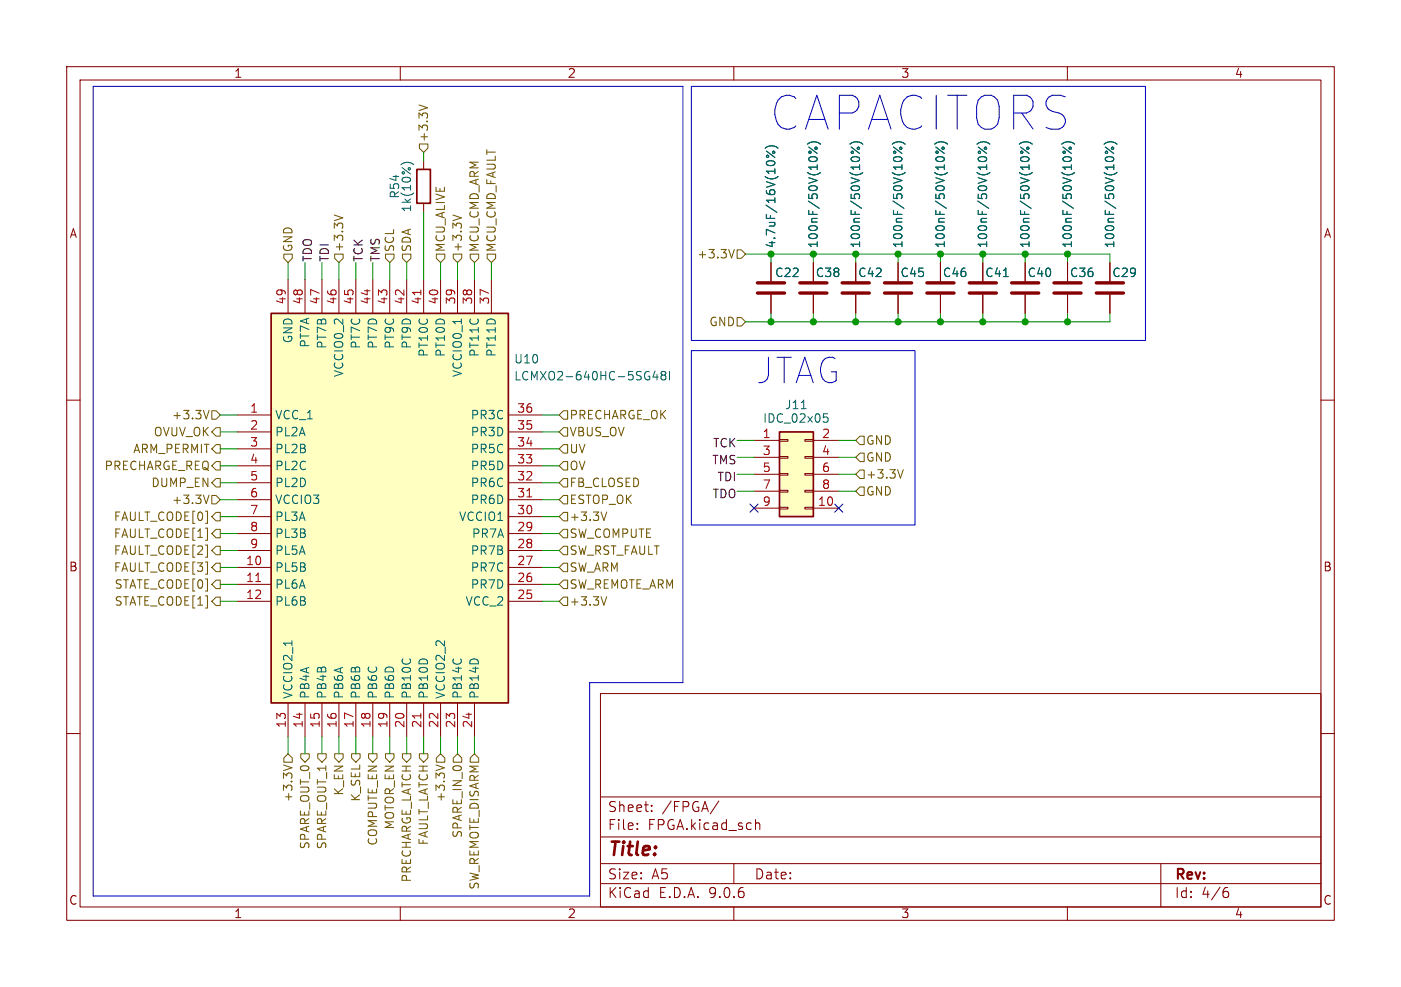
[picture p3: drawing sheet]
(kicad_sch
 (version 20250114)
 (generator "eeschema")
 (generator_version "9.0")
 (paper "A5")
 (lib_symbols
  (symbol "Connector_Generic:Conn_02x05_Odd_Even"
   (pin_names
    (offset 1.016) (hide yes)) (exclude_from_sim no) (in_bom yes) (on_board yes)
   (property "Reference" "J" (at 1.27 7.62 0) (effects (font (size 1.27 1.27))))
   (property "Value" "Conn_02x05_Odd_Even" (at 1.27 -7.62 0) (effects (font (size 1.27 1.27))))
   (property "Footprint" "" (at 0 0 0) (effects (font (size 1.27 1.27)) (hide yes)))
   (property "Datasheet" "~" (at 0 0 0) (effects (font (size 1.27 1.27)) (hide yes)))
   (property "Description" "Generic connector, double row, 02x05, odd/even pin numbering scheme (row 1 odd numbers, row 2 even numbers), script generated (kicad-library-utils/schlib/autogen/connector/)" (at 0 0 0) (effects (font (size 1.27 1.27)) (hide yes)))
   (symbol "Conn_02x05_Odd_Even_1_1"
    (rectangle (start -1.27 6.35) (end 3.81 -6.35) (stroke (width 0.254) (type default)) (fill (type background)))
    (rectangle (start -1.27 5.207) (end 0 4.953) (stroke (width 0.1524) (type default)) (fill (type none)))
    (rectangle (start -1.27 2.667) (end 0 2.413) (stroke (width 0.1524) (type default)) (fill (type none)))
    (rectangle (start -1.27 0.127) (end 0 -0.127) (stroke (width 0.1524) (type default)) (fill (type none)))
    (rectangle (start -1.27 -2.413) (end 0 -2.667) (stroke (width 0.1524) (type default)) (fill (type none)))
    (rectangle (start -1.27 -4.953) (end 0 -5.207) (stroke (width 0.1524) (type default)) (fill (type none)))
    (rectangle (start 3.81 5.207) (end 2.54 4.953) (stroke (width 0.1524) (type default)) (fill (type none)))
    (rectangle (start 3.81 2.667) (end 2.54 2.413) (stroke (width 0.1524) (type default)) (fill (type none)))
    (rectangle (start 3.81 0.127) (end 2.54 -0.127) (stroke (width 0.1524) (type default)) (fill (type none)))
    (rectangle (start 3.81 -2.413) (end 2.54 -2.667) (stroke (width 0.1524) (type default)) (fill (type none)))
    (rectangle (start 3.81 -4.953) (end 2.54 -5.207) (stroke (width 0.1524) (type default)) (fill (type none)))
    (pin passive line (at -5.08 5.08 0) (length 3.81) (name "Pin_1" (effects (font (size 1.27 1.27)))) (number "1" (effects (font (size 1.27 1.27)))))
    (pin passive line (at -5.08 2.54 0) (length 3.81) (name "Pin_3" (effects (font (size 1.27 1.27)))) (number "3" (effects (font (size 1.27 1.27)))))
    (pin passive line (at -5.08 0 0) (length 3.81) (name "Pin_5" (effects (font (size 1.27 1.27)))) (number "5" (effects (font (size 1.27 1.27)))))
    (pin passive line (at -5.08 -2.54 0) (length 3.81) (name "Pin_7" (effects (font (size 1.27 1.27)))) (number "7" (effects (font (size 1.27 1.27)))))
    (pin passive line (at -5.08 -5.08 0) (length 3.81) (name "Pin_9" (effects (font (size 1.27 1.27)))) (number "9" (effects (font (size 1.27 1.27)))))
    (pin passive line (at 7.62 5.08 180) (length 3.81) (name "Pin_2" (effects (font (size 1.27 1.27)))) (number "2" (effects (font (size 1.27 1.27)))))
    (pin passive line (at 7.62 2.54 180) (length 3.81) (name "Pin_4" (effects (font (size 1.27 1.27)))) (number "4" (effects (font (size 1.27 1.27)))))
    (pin passive line (at 7.62 0 180) (length 3.81) (name "Pin_6" (effects (font (size 1.27 1.27)))) (number "6" (effects (font (size 1.27 1.27)))))
    (pin passive line (at 7.62 -2.54 180) (length 3.81) (name "Pin_8" (effects (font (size 1.27 1.27)))) (number "8" (effects (font (size 1.27 1.27)))))
    (pin passive line (at 7.62 -5.08 180) (length 3.81) (name "Pin_10" (effects (font (size 1.27 1.27)))) (number "10" (effects (font (size 1.27 1.27))))))
   (embedded_fonts no))
  (symbol "Device:C"
   (pin_numbers (hide yes))
   (pin_names
    (offset 0.254)) (exclude_from_sim no) (in_bom yes) (on_board yes)
   (property "Reference" "C" (at 0.635 2.54 0) (effects (font (size 1.27 1.27)) (justify left)))
   (property "Value" "C" (at 0.635 -2.54 0) (effects (font (size 1.27 1.27)) (justify left)))
   (property "Footprint" "" (at 0.9652 -3.81 0) (effects (font (size 1.27 1.27)) (hide yes)))
   (property "Datasheet" "~" (at 0 0 0) (effects (font (size 1.27 1.27)) (hide yes)))
   (property "Description" "Unpolarized capacitor" (at 0 0 0) (effects (font (size 1.27 1.27)) (hide yes)))
   (symbol "C_0_1"
    (polyline (pts (xy -2.032 0.762) (xy 2.032 0.762)) (stroke (width 0.508) (type default)) (fill (type none)))
    (polyline (pts (xy -2.032 -0.762) (xy 2.032 -0.762)) (stroke (width 0.508) (type default)) (fill (type none))))
   (symbol "C_1_1"
    (pin passive line (at 0 3.81 270) (length 2.794) (name "~" (effects (font (size 1.27 1.27)))) (number "1" (effects (font (size 1.27 1.27)))))
    (pin passive line (at 0 -3.81 90) (length 2.794) (name "~" (effects (font (size 1.27 1.27)))) (number "2" (effects (font (size 1.27 1.27))))))
   (embedded_fonts no))
  (symbol "Device:R"
   (pin_numbers (hide yes))
   (pin_names
    (offset 0)) (exclude_from_sim no) (in_bom yes) (on_board yes)
   (property "Reference" "R" (at 2.032 0 90) (effects (font (size 1.27 1.27))))
   (property "Value" "R" (at 0 0 90) (effects (font (size 1.27 1.27))))
   (property "Footprint" "" (at -1.778 0 90) (effects (font (size 1.27 1.27)) (hide yes)))
   (property "Datasheet" "~" (at 0 0 0) (effects (font (size 1.27 1.27)) (hide yes)))
   (property "Description" "Resistor" (at 0 0 0) (effects (font (size 1.27 1.27)) (hide yes)))
   (symbol "R_0_1"
    (rectangle (start -1.016 -2.54) (end 1.016 2.54) (stroke (width 0.254) (type default)) (fill (type none))))
   (symbol "R_1_1"
    (pin passive line (at 0 3.81 270) (length 1.27) (name "~" (effects (font (size 1.27 1.27)))) (number "1" (effects (font (size 1.27 1.27)))))
    (pin passive line (at 0 -3.81 90) (length 1.27) (name "~" (effects (font (size 1.27 1.27)))) (number "2" (effects (font (size 1.27 1.27))))))
   (embedded_fonts no))
  (symbol "LCMXO2-640HC-5SG48I:LCMXO2-640HC-5SG48I" (exclude_from_sim no) (in_bom yes) (on_board yes)
   (property "Reference" "IC" (at 41.91 20.32 0) (effects (font (size 1.27 1.27)) (justify left top)))
   (property "Value" "LCMXO2-640HC-5SG48I" (at 41.91 17.78 0) (effects (font (size 1.27 1.27)) (justify left top)))
   (property "Footprint" "QFN50P700X700X100-49N-D" (at 41.91 -82.22 0) (effects (font (size 1.27 1.27)) (justify left top) (hide yes)))
   (property "Datasheet" "https://www.latticesemi.com/Products/FPGAandCPLD/MachXO2" (at 41.91 -182.22 0) (effects (font (size 1.27 1.27)) (justify left top) (hide yes)))
   (property "Description" "MachXO2 Field Programmable Gate Array (FPGA) IC 48-VFQFN Exposed Pad" (at 0 0 0) (effects (font (size 1.27 1.27)) (hide yes)))
   (property "Height" "1" (at 41.91 -382.22 0) (effects (font (size 1.27 1.27)) (justify left top) (hide yes)))
   (property "Mouser Part Number" "842-MXO2640HC5SG48I" (at 41.91 -482.22 0) (effects (font (size 1.27 1.27)) (justify left top) (hide yes)))
   (property "Mouser Price/Stock" "https://www.mouser.co.uk/ProductDetail/Lattice/LCMXO2-640HC-5SG48I/?qs=Slt%252B5btlScTkKJACl%252Be5Uw%3D%3D" (at 41.91 -582.22 0) (effects (font (size 1.27 1.27)) (justify left top) (hide yes)))
   (property "Manufacturer_Name" "Lattice Semiconductor" (at 41.91 -682.22 0) (effects (font (size 1.27 1.27)) (justify left top) (hide yes)))
   (property "Manufacturer_Part_Number" "LCMXO2-640HC-5SG48I" (at 41.91 -782.22 0) (effects (font (size 1.27 1.27)) (justify left top) (hide yes)))
   (symbol "LCMXO2-640HC-5SG48I_1_1"
    (rectangle (start 5.08 15.24) (end 40.64 -43.18) (stroke (width 0.254) (type default)) (fill (type background)))
    (pin passive line (at 0 0 0) (length 5.08) (name "VCC_1" (effects (font (size 1.27 1.27)))) (number "1" (effects (font (size 1.27 1.27)))))
    (pin passive line (at 0 -2.54 0) (length 5.08) (name "PL2A" (effects (font (size 1.27 1.27)))) (number "2" (effects (font (size 1.27 1.27)))))
    (pin passive line (at 0 -5.08 0) (length 5.08) (name "PL2B" (effects (font (size 1.27 1.27)))) (number "3" (effects (font (size 1.27 1.27)))))
    (pin passive line (at 0 -7.62 0) (length 5.08) (name "PL2C" (effects (font (size 1.27 1.27)))) (number "4" (effects (font (size 1.27 1.27)))))
    (pin passive line (at 0 -10.16 0) (length 5.08) (name "PL2D" (effects (font (size 1.27 1.27)))) (number "5" (effects (font (size 1.27 1.27)))))
    (pin passive line (at 0 -12.7 0) (length 5.08) (name "VCCIO3" (effects (font (size 1.27 1.27)))) (number "6" (effects (font (size 1.27 1.27)))))
    (pin passive line (at 0 -15.24 0) (length 5.08) (name "PL3A" (effects (font (size 1.27 1.27)))) (number "7" (effects (font (size 1.27 1.27)))))
    (pin passive line (at 0 -17.78 0) (length 5.08) (name "PL3B" (effects (font (size 1.27 1.27)))) (number "8" (effects (font (size 1.27 1.27)))))
    (pin passive line (at 0 -20.32 0) (length 5.08) (name "PL5A" (effects (font (size 1.27 1.27)))) (number "9" (effects (font (size 1.27 1.27)))))
    (pin passive line (at 0 -22.86 0) (length 5.08) (name "PL5B" (effects (font (size 1.27 1.27)))) (number "10" (effects (font (size 1.27 1.27)))))
    (pin passive line (at 0 -25.4 0) (length 5.08) (name "PL6A" (effects (font (size 1.27 1.27)))) (number "11" (effects (font (size 1.27 1.27)))))
    (pin passive line (at 0 -27.94 0) (length 5.08) (name "PL6B" (effects (font (size 1.27 1.27)))) (number "12" (effects (font (size 1.27 1.27)))))
    (pin passive line (at 7.62 20.32 270) (length 5.08) (name "GND" (effects (font (size 1.27 1.27)))) (number "49" (effects (font (size 1.27 1.27)))))
    (pin passive line (at 7.62 -48.26 90) (length 5.08) (name "VCCIO2_1" (effects (font (size 1.27 1.27)))) (number "13" (effects (font (size 1.27 1.27)))))
    (pin passive line (at 10.16 20.32 270) (length 5.08) (name "PT7A" (effects (font (size 1.27 1.27)))) (number "48" (effects (font (size 1.27 1.27)))))
    (pin passive line (at 10.16 -48.26 90) (length 5.08) (name "PB4A" (effects (font (size 1.27 1.27)))) (number "14" (effects (font (size 1.27 1.27)))))
    (pin passive line (at 12.7 20.32 270) (length 5.08) (name "PT7B" (effects (font (size 1.27 1.27)))) (number "47" (effects (font (size 1.27 1.27)))))
    (pin passive line (at 12.7 -48.26 90) (length 5.08) (name "PB4B" (effects (font (size 1.27 1.27)))) (number "15" (effects (font (size 1.27 1.27)))))
    (pin passive line (at 15.24 20.32 270) (length 5.08) (name "VCCIO0_2" (effects (font (size 1.27 1.27)))) (number "46" (effects (font (size 1.27 1.27)))))
    (pin passive line (at 15.24 -48.26 90) (length 5.08) (name "PB6A" (effects (font (size 1.27 1.27)))) (number "16" (effects (font (size 1.27 1.27)))))
    (pin passive line (at 17.78 20.32 270) (length 5.08) (name "PT7C" (effects (font (size 1.27 1.27)))) (number "45" (effects (font (size 1.27 1.27)))))
    (pin passive line (at 17.78 -48.26 90) (length 5.08) (name "PB6B" (effects (font (size 1.27 1.27)))) (number "17" (effects (font (size 1.27 1.27)))))
    (pin passive line (at 20.32 20.32 270) (length 5.08) (name "PT7D" (effects (font (size 1.27 1.27)))) (number "44" (effects (font (size 1.27 1.27)))))
    (pin passive line (at 20.32 -48.26 90) (length 5.08) (name "PB6C" (effects (font (size 1.27 1.27)))) (number "18" (effects (font (size 1.27 1.27)))))
    (pin passive line (at 22.86 20.32 270) (length 5.08) (name "PT9C" (effects (font (size 1.27 1.27)))) (number "43" (effects (font (size 1.27 1.27)))))
    (pin passive line (at 22.86 -48.26 90) (length 5.08) (name "PB6D" (effects (font (size 1.27 1.27)))) (number "19" (effects (font (size 1.27 1.27)))))
    (pin passive line (at 25.4 20.32 270) (length 5.08) (name "PT9D" (effects (font (size 1.27 1.27)))) (number "42" (effects (font (size 1.27 1.27)))))
    (pin passive line (at 25.4 -48.26 90) (length 5.08) (name "PB10C" (effects (font (size 1.27 1.27)))) (number "20" (effects (font (size 1.27 1.27)))))
    (pin passive line (at 27.94 20.32 270) (length 5.08) (name "PT10C" (effects (font (size 1.27 1.27)))) (number "41" (effects (font (size 1.27 1.27)))))
    (pin passive line (at 27.94 -48.26 90) (length 5.08) (name "PB10D" (effects (font (size 1.27 1.27)))) (number "21" (effects (font (size 1.27 1.27)))))
    (pin passive line (at 30.48 20.32 270) (length 5.08) (name "PT10D" (effects (font (size 1.27 1.27)))) (number "40" (effects (font (size 1.27 1.27)))))
    (pin passive line (at 30.48 -48.26 90) (length 5.08) (name "VCCIO2_2" (effects (font (size 1.27 1.27)))) (number "22" (effects (font (size 1.27 1.27)))))
    (pin passive line (at 33.02 20.32 270) (length 5.08) (name "VCCIO0_1" (effects (font (size 1.27 1.27)))) (number "39" (effects (font (size 1.27 1.27)))))
    (pin passive line (at 33.02 -48.26 90) (length 5.08) (name "PB14C" (effects (font (size 1.27 1.27)))) (number "23" (effects (font (size 1.27 1.27)))))
    (pin passive line (at 35.56 20.32 270) (length 5.08) (name "PT11C" (effects (font (size 1.27 1.27)))) (number "38" (effects (font (size 1.27 1.27)))))
    (pin passive line (at 35.56 -48.26 90) (length 5.08) (name "PB14D" (effects (font (size 1.27 1.27)))) (number "24" (effects (font (size 1.27 1.27)))))
    (pin passive line (at 38.1 20.32 270) (length 5.08) (name "PT11D" (effects (font (size 1.27 1.27)))) (number "37" (effects (font (size 1.27 1.27)))))
    (pin passive line (at 45.72 0 180) (length 5.08) (name "PR3C" (effects (font (size 1.27 1.27)))) (number "36" (effects (font (size 1.27 1.27)))))
    (pin passive line (at 45.72 -2.54 180) (length 5.08) (name "PR3D" (effects (font (size 1.27 1.27)))) (number "35" (effects (font (size 1.27 1.27)))))
    (pin passive line (at 45.72 -5.08 180) (length 5.08) (name "PR5C" (effects (font (size 1.27 1.27)))) (number "34" (effects (font (size 1.27 1.27)))))
    (pin passive line (at 45.72 -7.62 180) (length 5.08) (name "PR5D" (effects (font (size 1.27 1.27)))) (number "33" (effects (font (size 1.27 1.27)))))
    (pin passive line (at 45.72 -10.16 180) (length 5.08) (name "PR6C" (effects (font (size 1.27 1.27)))) (number "32" (effects (font (size 1.27 1.27)))))
    (pin passive line (at 45.72 -12.7 180) (length 5.08) (name "PR6D" (effects (font (size 1.27 1.27)))) (number "31" (effects (font (size 1.27 1.27)))))
    (pin passive line (at 45.72 -15.24 180) (length 5.08) (name "VCCIO1" (effects (font (size 1.27 1.27)))) (number "30" (effects (font (size 1.27 1.27)))))
    (pin passive line (at 45.72 -17.78 180) (length 5.08) (name "PR7A" (effects (font (size 1.27 1.27)))) (number "29" (effects (font (size 1.27 1.27)))))
    (pin passive line (at 45.72 -20.32 180) (length 5.08) (name "PR7B" (effects (font (size 1.27 1.27)))) (number "28" (effects (font (size 1.27 1.27)))))
    (pin passive line (at 45.72 -22.86 180) (length 5.08) (name "PR7C" (effects (font (size 1.27 1.27)))) (number "27" (effects (font (size 1.27 1.27)))))
    (pin passive line (at 45.72 -25.4 180) (length 5.08) (name "PR7D" (effects (font (size 1.27 1.27)))) (number "26" (effects (font (size 1.27 1.27)))))
    (pin passive line (at 45.72 -27.94 180) (length 5.08) (name "VCC_2" (effects (font (size 1.27 1.27)))) (number "25" (effects (font (size 1.27 1.27))))))
   (embedded_fonts no)))
 (rectangle
  (start 103.632 12.954)
  (end 171.704 51.054)
  (stroke (width 0) (type default))
  (fill (type none)))
 (rectangle
  (start 103.632 52.578)
  (end 137.16 78.74)
  (stroke (width 0) (type default))
  (fill (type none)))
 (text "JTAG"
  (exclude_from_sim no)
  (at 119.634 55.88 0)
  (effects (font (size 3.81 3.81))))
 (text "CAPACITORS"
  (exclude_from_sim no)
  (at 137.922 17.272 0)
  (effects (font (size 5.08 5.08))))
 (junction
  (at 140.97 48.26)
  (diameter 0)
  (color 0 0 0 0))
 (junction
  (at 128.27 38.1)
  (diameter 0)
  (color 0 0 0 0))
 (junction
  (at 160.02 48.26)
  (diameter 0)
  (color 0 0 0 0))
 (junction
  (at 147.32 38.1)
  (diameter 0)
  (color 0 0 0 0))
 (junction
  (at 153.67 38.1)
  (diameter 0)
  (color 0 0 0 0))
 (junction
  (at 115.57 48.26)
  (diameter 0)
  (color 0 0 0 0))
 (junction
  (at 134.62 48.26)
  (diameter 0)
  (color 0 0 0 0))
 (junction
  (at 128.27 48.26)
  (diameter 0)
  (color 0 0 0 0))
 (junction
  (at 121.92 38.1)
  (diameter 0)
  (color 0 0 0 0))
 (junction
  (at 153.67 48.26)
  (diameter 0)
  (color 0 0 0 0))
 (junction
  (at 115.57 38.1)
  (diameter 0)
  (color 0 0 0 0))
 (junction
  (at 147.32 48.26)
  (diameter 0)
  (color 0 0 0 0))
 (junction
  (at 121.92 48.26)
  (diameter 0)
  (color 0 0 0 0))
 (junction
  (at 134.62 38.1)
  (diameter 0)
  (color 0 0 0 0))
 (junction
  (at 160.02 38.1)
  (diameter 0)
  (color 0 0 0 0))
 (junction
  (at 140.97 38.1)
  (diameter 0)
  (color 0 0 0 0))
 (no_connect
  (at 125.73 76.2))
 (no_connect
  (at 113.03 76.2))
 (wire
  (pts (xy 68.58 39.37) (xy 68.58 41.91))
  (stroke (width 0) (type default)))
 (wire
  (pts (xy 63.5 113.03) (xy 63.5 110.49))
  (stroke (width 0) (type default)))
 (wire
  (pts (xy 55.88 113.03) (xy 55.88 110.49))
  (stroke (width 0) (type default)))
 (polyline
  (pts (xy 88.392 134.366) (xy 88.392 102.362))
  (stroke (width 0) (type default)))
 (wire
  (pts (xy 33.02 62.23) (xy 35.56 62.23))
  (stroke (width 0) (type default)))
 (wire
  (pts (xy 68.58 113.03) (xy 68.58 110.49))
  (stroke (width 0) (type default)))
 (wire
  (pts (xy 45.72 39.37) (xy 45.72 41.91))
  (stroke (width 0) (type default)))
 (wire
  (pts (xy 110.49 68.58) (xy 113.03 68.58))
  (stroke (width 0) (type default)))
 (wire
  (pts (xy 160.02 46.99) (xy 160.02 48.26))
  (stroke (width 0) (type default)))
 (wire
  (pts (xy 35.56 85.09) (xy 33.02 85.09))
  (stroke (width 0) (type default)))
 (wire
  (pts (xy 55.88 39.37) (xy 55.88 41.91))
  (stroke (width 0) (type default)))
 (wire
  (pts (xy 60.96 113.03) (xy 60.96 110.49))
  (stroke (width 0) (type default)))
 (wire
  (pts (xy 60.96 39.37) (xy 60.96 41.91))
  (stroke (width 0) (type default)))
 (wire
  (pts (xy 48.26 113.03) (xy 48.26 110.49))
  (stroke (width 0) (type default)))
 (wire
  (pts (xy 63.5 31.75) (xy 63.5 41.91))
  (stroke (width 0) (type default)))
 (polyline
  (pts (xy 102.362 102.362) (xy 102.362 12.954))
  (stroke (width 0) (type default)))
 (wire
  (pts (xy 83.82 64.77) (xy 81.28 64.77))
  (stroke (width 0) (type default)))
 (wire
  (pts (xy 121.92 46.99) (xy 121.92 48.26))
  (stroke (width 0) (type default)))
 (wire
  (pts (xy 147.32 38.1) (xy 153.67 38.1))
  (stroke (width 0) (type default)))
 (wire
  (pts (xy 58.42 113.03) (xy 58.42 110.49))
  (stroke (width 0) (type default)))
 (wire
  (pts (xy 160.02 38.1) (xy 166.37 38.1))
  (stroke (width 0) (type default)))
 (wire
  (pts (xy 153.67 46.99) (xy 153.67 48.26))
  (stroke (width 0) (type default)))
 (wire
  (pts (xy 83.82 62.23) (xy 81.28 62.23))
  (stroke (width 0) (type default)))
 (wire
  (pts (xy 125.73 73.66) (xy 128.27 73.66))
  (stroke (width 0) (type default)))
 (wire
  (pts (xy 35.56 82.55) (xy 33.02 82.55))
  (stroke (width 0) (type default)))
 (wire
  (pts (xy 83.82 85.09) (xy 81.28 85.09))
  (stroke (width 0) (type default)))
 (wire
  (pts (xy 63.5 22.86) (xy 63.5 24.13))
  (stroke (width 0) (type default)))
 (wire
  (pts (xy 45.72 113.03) (xy 45.72 110.49))
  (stroke (width 0) (type default)))
 (wire
  (pts (xy 83.82 69.85) (xy 81.28 69.85))
  (stroke (width 0) (type default)))
 (wire
  (pts (xy 166.37 48.26) (xy 166.37 46.99))
  (stroke (width 0) (type default)))
 (wire
  (pts (xy 35.56 64.77) (xy 33.02 64.77))
  (stroke (width 0) (type default)))
 (wire
  (pts (xy 83.82 77.47) (xy 81.28 77.47))
  (stroke (width 0) (type default)))
 (wire
  (pts (xy 128.27 46.99) (xy 128.27 48.26))
  (stroke (width 0) (type default)))
 (wire
  (pts (xy 115.57 39.37) (xy 115.57 38.1))
  (stroke (width 0) (type default)))
 (wire
  (pts (xy 66.04 113.03) (xy 66.04 110.49))
  (stroke (width 0) (type default)))
 (wire
  (pts (xy 140.97 38.1) (xy 147.32 38.1))
  (stroke (width 0) (type default)))
 (wire
  (pts (xy 33.02 74.93) (xy 35.56 74.93))
  (stroke (width 0) (type default)))
 (wire
  (pts (xy 35.56 87.63) (xy 33.02 87.63))
  (stroke (width 0) (type default)))
 (wire
  (pts (xy 66.04 39.37) (xy 66.04 41.91))
  (stroke (width 0) (type default)))
 (wire
  (pts (xy 83.82 74.93) (xy 81.28 74.93))
  (stroke (width 0) (type default)))
 (wire
  (pts (xy 140.97 48.26) (xy 147.32 48.26))
  (stroke (width 0) (type default)))
 (wire
  (pts (xy 134.62 48.26) (xy 140.97 48.26))
  (stroke (width 0) (type default)))
 (wire
  (pts (xy 83.82 72.39) (xy 81.28 72.39))
  (stroke (width 0) (type default)))
 (wire
  (pts (xy 48.26 39.37) (xy 48.26 41.91))
  (stroke (width 0) (type default)))
 (wire
  (pts (xy 160.02 48.26) (xy 166.37 48.26))
  (stroke (width 0) (type default)))
 (wire
  (pts (xy 147.32 48.26) (xy 153.67 48.26))
  (stroke (width 0) (type default)))
 (wire
  (pts (xy 83.82 82.55) (xy 81.28 82.55))
  (stroke (width 0) (type default)))
 (wire
  (pts (xy 153.67 38.1) (xy 153.67 39.37))
  (stroke (width 0) (type default)))
 (wire
  (pts (xy 58.42 39.37) (xy 58.42 41.91))
  (stroke (width 0) (type default)))
 (wire
  (pts (xy 121.92 38.1) (xy 121.92 39.37))
  (stroke (width 0) (type default)))
 (wire
  (pts (xy 83.82 67.31) (xy 81.28 67.31))
  (stroke (width 0) (type default)))
 (wire
  (pts (xy 166.37 38.1) (xy 166.37 39.37))
  (stroke (width 0) (type default)))
 (wire
  (pts (xy 134.62 38.1) (xy 140.97 38.1))
  (stroke (width 0) (type default)))
 (wire
  (pts (xy 111.76 48.26) (xy 115.57 48.26))
  (stroke (width 0) (type default)))
 (wire
  (pts (xy 140.97 46.99) (xy 140.97 48.26))
  (stroke (width 0) (type default)))
 (wire
  (pts (xy 115.57 46.99) (xy 115.57 48.26))
  (stroke (width 0) (type default)))
 (wire
  (pts (xy 53.34 113.03) (xy 53.34 110.49))
  (stroke (width 0) (type default)))
 (wire
  (pts (xy 125.73 71.12) (xy 128.27 71.12))
  (stroke (width 0) (type default)))
 (wire
  (pts (xy 43.18 39.37) (xy 43.18 41.91))
  (stroke (width 0) (type default)))
 (wire
  (pts (xy 134.62 46.99) (xy 134.62 48.26))
  (stroke (width 0) (type default)))
 (wire
  (pts (xy 50.8 39.37) (xy 50.8 41.91))
  (stroke (width 0) (type default)))
 (wire
  (pts (xy 53.34 39.37) (xy 53.34 41.91))
  (stroke (width 0) (type default)))
 (wire
  (pts (xy 35.56 72.39) (xy 33.02 72.39))
  (stroke (width 0) (type default)))
 (polyline
  (pts (xy 88.392 102.362) (xy 102.362 102.362))
  (stroke (width 0) (type default)))
 (wire
  (pts (xy 83.82 90.17) (xy 81.28 90.17))
  (stroke (width 0) (type default)))
 (wire
  (pts (xy 35.56 77.47) (xy 33.02 77.47))
  (stroke (width 0) (type default)))
 (polyline
  (pts (xy 13.97 12.954) (xy 13.97 134.366))
  (stroke (width 0) (type default)))
 (wire
  (pts (xy 43.18 113.03) (xy 43.18 110.49))
  (stroke (width 0) (type default)))
 (wire
  (pts (xy 160.02 38.1) (xy 160.02 39.37))
  (stroke (width 0) (type default)))
 (wire
  (pts (xy 115.57 48.26) (xy 121.92 48.26))
  (stroke (width 0) (type default)))
 (wire
  (pts (xy 153.67 48.26) (xy 160.02 48.26))
  (stroke (width 0) (type default)))
 (wire
  (pts (xy 140.97 38.1) (xy 140.97 39.37))
  (stroke (width 0) (type default)))
 (wire
  (pts (xy 71.12 39.37) (xy 71.12 41.91))
  (stroke (width 0) (type default)))
 (wire
  (pts (xy 71.12 113.03) (xy 71.12 110.49))
  (stroke (width 0) (type default)))
 (wire
  (pts (xy 125.73 66.04) (xy 128.27 66.04))
  (stroke (width 0) (type default)))
 (wire
  (pts (xy 128.27 38.1) (xy 128.27 39.37))
  (stroke (width 0) (type default)))
 (wire
  (pts (xy 35.56 90.17) (xy 33.02 90.17))
  (stroke (width 0) (type default)))
 (wire
  (pts (xy 153.67 38.1) (xy 160.02 38.1))
  (stroke (width 0) (type default)))
 (wire
  (pts (xy 35.56 69.85) (xy 33.02 69.85))
  (stroke (width 0) (type default)))
 (wire
  (pts (xy 125.73 68.58) (xy 128.27 68.58))
  (stroke (width 0) (type default)))
 (wire
  (pts (xy 147.32 38.1) (xy 147.32 39.37))
  (stroke (width 0) (type default)))
 (wire
  (pts (xy 50.8 113.03) (xy 50.8 110.49))
  (stroke (width 0) (type default)))
 (wire
  (pts (xy 128.27 38.1) (xy 134.62 38.1))
  (stroke (width 0) (type default)))
 (wire
  (pts (xy 110.49 73.66) (xy 113.03 73.66))
  (stroke (width 0) (type default)))
 (wire
  (pts (xy 35.56 80.01) (xy 33.02 80.01))
  (stroke (width 0) (type default)))
 (wire
  (pts (xy 121.92 48.26) (xy 128.27 48.26))
  (stroke (width 0) (type default)))
 (wire
  (pts (xy 83.82 87.63) (xy 81.28 87.63))
  (stroke (width 0) (type default)))
 (wire
  (pts (xy 128.27 48.26) (xy 134.62 48.26))
  (stroke (width 0) (type default)))
 (wire
  (pts (xy 110.49 71.12) (xy 113.03 71.12))
  (stroke (width 0) (type default)))
 (polyline
  (pts (xy 13.97 12.954) (xy 102.362 12.954))
  (stroke (width 0) (type default)))
 (wire
  (pts (xy 73.66 39.37) (xy 73.66 41.91))
  (stroke (width 0) (type default)))
 (wire
  (pts (xy 83.82 80.01) (xy 81.28 80.01))
  (stroke (width 0) (type default)))
 (wire
  (pts (xy 147.32 46.99) (xy 147.32 48.26))
  (stroke (width 0) (type default)))
 (polyline
  (pts (xy 13.97 134.366) (xy 88.392 134.366))
  (stroke (width 0) (type default)))
 (wire
  (pts (xy 110.49 66.04) (xy 113.03 66.04))
  (stroke (width 0) (type default)))
 (wire
  (pts (xy 35.56 67.31) (xy 33.02 67.31))
  (stroke (width 0) (type default)))
 (wire
  (pts (xy 111.76 38.1) (xy 115.57 38.1))
  (stroke (width 0) (type default)))
 (wire
  (pts (xy 115.57 38.1) (xy 121.92 38.1))
  (stroke (width 0) (type default)))
 (wire
  (pts (xy 121.92 38.1) (xy 128.27 38.1))
  (stroke (width 0) (type default)))
 (wire
  (pts (xy 134.62 38.1) (xy 134.62 39.37))
  (stroke (width 0) (type default)))
 (label "TCK"
  (at 53.34 39.37 90)
  (effects (font (size 1.27 1.27)) (justify left top)))
 (label "TDO"
  (at 45.72 39.37 90)
  (effects (font (size 1.27 1.27)) (justify left top)))
 (label "TCK"
  (at 110.49 66.04 180)
  (effects (font (size 1.27 1.27)) (justify right top)))
 (label "TMS"
  (at 55.88 39.37 90)
  (effects (font (size 1.27 1.27)) (justify left top)))
 (label "TDI"
  (at 110.49 71.12 180)
  (effects (font (size 1.27 1.27)) (justify right top)))
 (label "TMS"
  (at 110.49 68.58 180)
  (effects (font (size 1.27 1.27)) (justify right top)))
 (label "TDI"
  (at 48.26 39.37 90)
  (effects (font (size 1.27 1.27)) (justify left top)))
 (label "TDO"
  (at 110.49 73.66 180)
  (effects (font (size 1.27 1.27)) (justify right top)))
 (hierarchical_label "+3.3V"
  (shape input)
  (at 33.02 62.23 180)
  (effects (font (size 1.27 1.27)) (justify right)))
 (hierarchical_label "SW_REMOTE_DISARM"
  (shape input)
  (at 71.12 113.03 270)
  (effects (font (size 1.27 1.27)) (justify right)))
 (hierarchical_label "SPARE_IN_0"
  (shape input)
  (at 68.58 113.03 270)
  (effects (font (size 1.27 1.27)) (justify right)))
 (hierarchical_label "+3.3V"
  (shape input)
  (at 50.8 39.37 90)
  (effects (font (size 1.27 1.27)) (justify left)))
 (hierarchical_label "GND"
  (shape input)
  (at 128.27 66.04 0)
  (effects (font (size 1.27 1.27)) (justify left)))
 (hierarchical_label "+3.3V"
  (shape input)
  (at 66.04 113.03 270)
  (effects (font (size 1.27 1.27)) (justify right)))
 (hierarchical_label "+3.3V"
  (shape input)
  (at 83.82 77.47 0)
  (effects (font (size 1.27 1.27)) (justify left)))
 (hierarchical_label "+3.3V"
  (shape input)
  (at 111.76 38.1 180)
  (effects (font (size 1.27 1.27)) (justify right)))
 (hierarchical_label "GND"
  (shape input)
  (at 128.27 68.58 0)
  (effects (font (size 1.27 1.27)) (justify left)))
 (hierarchical_label "+3.3V"
  (shape input)
  (at 43.18 113.03 270)
  (effects (font (size 1.27 1.27)) (justify right)))
 (hierarchical_label "FAULT_LATCH"
  (shape output)
  (at 63.5 113.03 270)
  (effects (font (size 1.27 1.27)) (justify right)))
 (hierarchical_label "PRECHARGE_LATCH"
  (shape output)
  (at 60.96 113.03 270)
  (effects (font (size 1.27 1.27)) (justify right)))
 (hierarchical_label "K_EN"
  (shape output)
  (at 50.8 113.03 270)
  (effects (font (size 1.27 1.27)) (justify right)))
 (hierarchical_label "K_SEL"
  (shape output)
  (at 53.34 113.03 270)
  (effects (font (size 1.27 1.27)) (justify right)))
 (hierarchical_label "COMPUTE_EN"
  (shape output)
  (at 55.88 113.03 270)
  (effects (font (size 1.27 1.27)) (justify right)))
 (hierarchical_label "MOTOR_EN"
  (shape output)
  (at 58.42 113.03 270)
  (effects (font (size 1.27 1.27)) (justify right)))
 (hierarchical_label "SPARE_OUT_0"
  (shape output)
  (at 45.72 113.03 270)
  (effects (font (size 1.27 1.27)) (justify right)))
 (hierarchical_label "SPARE_OUT_1"
  (shape output)
  (at 48.26 113.03 270)
  (effects (font (size 1.27 1.27)) (justify right)))
 (hierarchical_label "STATE_CODE[1]"
  (shape output)
  (at 33.02 90.17 180)
  (effects (font (size 1.27 1.27)) (justify right)))
 (hierarchical_label "FAULT_CODE[3]"
  (shape output)
  (at 33.02 85.09 180)
  (effects (font (size 1.27 1.27)) (justify right)))
 (hierarchical_label "FAULT_CODE[0]"
  (shape output)
  (at 33.02 77.47 180)
  (effects (font (size 1.27 1.27)) (justify right)))
 (hierarchical_label "FAULT_CODE[1]"
  (shape output)
  (at 33.02 80.01 180)
  (effects (font (size 1.27 1.27)) (justify right)))
 (hierarchical_label "FAULT_CODE[2]"
  (shape output)
  (at 33.02 82.55 180)
  (effects (font (size 1.27 1.27)) (justify right)))
 (hierarchical_label "STATE_CODE[0]"
  (shape output)
  (at 33.02 87.63 180)
  (effects (font (size 1.27 1.27)) (justify right)))
 (hierarchical_label "ARM_PERMIT"
  (shape output)
  (at 33.02 67.31 180)
  (effects (font (size 1.27 1.27)) (justify right)))
 (hierarchical_label "PRECHARGE_REQ"
  (shape output)
  (at 33.02 69.85 180)
  (effects (font (size 1.27 1.27)) (justify right)))
 (hierarchical_label "OVUV_OK"
  (shape output)
  (at 33.02 64.77 180)
  (effects (font (size 1.27 1.27)) (justify right)))
 (hierarchical_label "DUMP_EN"
  (shape output)
  (at 33.02 72.39 180)
  (effects (font (size 1.27 1.27)) (justify right)))
 (hierarchical_label "GND"
  (shape input)
  (at 43.18 39.37 90)
  (effects (font (size 1.27 1.27)) (justify left)))
 (hierarchical_label "+3.3V"
  (shape input)
  (at 63.5 22.86 90)
  (effects (font (size 1.27 1.27)) (justify left)))
 (hierarchical_label "GND"
  (shape input)
  (at 111.76 48.26 180)
  (effects (font (size 1.27 1.27)) (justify right)))
 (hierarchical_label "+3.3V"
  (shape input)
  (at 128.27 71.12 0)
  (effects (font (size 1.27 1.27)) (justify left)))
 (hierarchical_label "+3.3V"
  (shape input)
  (at 68.58 39.37 90)
  (effects (font (size 1.27 1.27)) (justify left)))
 (hierarchical_label "SDA"
  (shape input)
  (at 60.96 39.37 90)
  (effects (font (size 1.27 1.27)) (justify left)))
 (hierarchical_label "+3.3V"
  (shape input)
  (at 83.82 90.17 0)
  (effects (font (size 1.27 1.27)) (justify left)))
 (hierarchical_label "UV"
  (shape input)
  (at 83.82 67.31 0)
  (effects (font (size 1.27 1.27)) (justify left)))
 (hierarchical_label "SW_ARM"
  (shape input)
  (at 83.82 85.09 0)
  (effects (font (size 1.27 1.27)) (justify left)))
 (hierarchical_label "SW_RST_FAULT"
  (shape input)
  (at 83.82 82.55 0)
  (effects (font (size 1.27 1.27)) (justify left)))
 (hierarchical_label "SW_COMPUTE"
  (shape input)
  (at 83.82 80.01 0)
  (effects (font (size 1.27 1.27)) (justify left)))
 (hierarchical_label "OV"
  (shape input)
  (at 83.82 69.85 0)
  (effects (font (size 1.27 1.27)) (justify left)))
 (hierarchical_label "ESTOP_OK"
  (shape input)
  (at 83.82 74.93 0)
  (effects (font (size 1.27 1.27)) (justify left)))
 (hierarchical_label "SW_REMOTE_ARM"
  (shape input)
  (at 83.82 87.63 0)
  (effects (font (size 1.27 1.27)) (justify left)))
 (hierarchical_label "FB_CLOSED"
  (shape input)
  (at 83.82 72.39 0)
  (effects (font (size 1.27 1.27)) (justify left)))
 (hierarchical_label "MCU_CMD_FAULT"
  (shape input)
  (at 73.66 39.37 90)
  (effects (font (size 1.27 1.27)) (justify left)))
 (hierarchical_label "VBUS_OV"
  (shape input)
  (at 83.82 64.77 0)
  (effects (font (size 1.27 1.27)) (justify left)))
 (hierarchical_label "PRECHARGE_OK"
  (shape input)
  (at 83.82 62.23 0)
  (effects (font (size 1.27 1.27)) (justify left)))
 (hierarchical_label "MCU_ALIVE"
  (shape input)
  (at 66.04 39.37 90)
  (effects (font (size 1.27 1.27)) (justify left)))
 (hierarchical_label "MCU_CMD_ARM"
  (shape input)
  (at 71.12 39.37 90)
  (effects (font (size 1.27 1.27)) (justify left)))
 (hierarchical_label "+3.3V"
  (shape input)
  (at 33.02 74.93 180)
  (effects (font (size 1.27 1.27)) (justify right)))
 (hierarchical_label "GND"
  (shape input)
  (at 128.27 73.66 0)
  (effects (font (size 1.27 1.27)) (justify left)))
 (hierarchical_label "SCL"
  (shape input)
  (at 58.42 39.37 90)
  (effects (font (size 1.27 1.27)) (justify left)))
 (symbol
  (lib_id "Device:C")
  (at 134.62 43.18 0)
  (mirror x)
  (unit 1)
  (exclude_from_sim no)
  (in_bom yes)
  (on_board yes)
  (dnp no)
  (property "Reference" "C45" (at 134.874 40.894 0) (effects (font (size 1.27 1.27)) (justify left)))
  (property "Value" "100nF/50V(10%)" (at 134.62 37.338 90) (effects (font (size 1.27 1.27)) (justify right)))
  (property "Footprint" "Capacitor_SMD:C_0402_1005Metric" (at 135.5852 39.37 0) (effects (font (size 1.27 1.27)) (hide yes)))
  (property "Datasheet" "~" (at 134.62 43.18 0) (effects (font (size 1.27 1.27)) (hide yes)))
  (property "Description" "Unpolarized capacitor" (at 134.62 43.18 0) (effects (font (size 1.27 1.27)) (hide yes)))
  (pin "2")
  (pin "1"))
 (symbol
  (lib_id "Device:C")
  (at 153.67 43.18 0)
  (mirror x)
  (unit 1)
  (exclude_from_sim no)
  (in_bom yes)
  (on_board yes)
  (dnp no)
  (property "Reference" "C40" (at 153.924 40.894 0) (effects (font (size 1.27 1.27)) (justify left)))
  (property "Value" "100nF/50V(10%)" (at 153.67 37.338 90) (effects (font (size 1.27 1.27)) (justify right)))
  (property "Footprint" "Capacitor_SMD:C_0402_1005Metric" (at 154.6352 39.37 0) (effects (font (size 1.27 1.27)) (hide yes)))
  (property "Datasheet" "~" (at 153.67 43.18 0) (effects (font (size 1.27 1.27)) (hide yes)))
  (property "Description" "Unpolarized capacitor" (at 153.67 43.18 0) (effects (font (size 1.27 1.27)) (hide yes)))
  (pin "2")
  (pin "1"))
 (symbol
  (lib_id "Device:C")
  (at 166.37 43.18 0)
  (mirror x)
  (unit 1)
  (exclude_from_sim no)
  (in_bom yes)
  (on_board yes)
  (dnp no)
  (property "Reference" "C29" (at 166.624 40.894 0) (effects (font (size 1.27 1.27)) (justify left)))
  (property "Value" "100nF/50V(10%)" (at 166.37 37.338 90) (effects (font (size 1.27 1.27)) (justify right)))
  (property "Footprint" "Capacitor_SMD:C_0402_1005Metric" (at 167.3352 39.37 0) (effects (font (size 1.27 1.27)) (hide yes)))
  (property "Datasheet" "~" (at 166.37 43.18 0) (effects (font (size 1.27 1.27)) (hide yes)))
  (property "Description" "Unpolarized capacitor" (at 166.37 43.18 0) (effects (font (size 1.27 1.27)) (hide yes)))
  (pin "2")
  (pin "1"))
 (symbol
  (lib_id "Device:C")
  (at 115.57 43.18 0)
  (unit 1)
  (exclude_from_sim no)
  (in_bom yes)
  (on_board yes)
  (dnp no)
  (property "Reference" "C22" (at 116.078 40.894 0) (effects (font (size 1.27 1.27)) (justify left)))
  (property "Value" "4.7uF/16V(10%)" (at 115.57 37.338 90) (effects (font (size 1.27 1.27)) (justify left)))
  (property "Footprint" "Capacitor_SMD:C_0805_2012Metric" (at 116.5352 46.99 0) (effects (font (size 1.27 1.27)) (hide yes)))
  (property "Datasheet" "~" (at 115.57 43.18 0) (effects (font (size 1.27 1.27)) (hide yes)))
  (property "Description" "Unpolarized capacitor" (at 115.57 43.18 0) (effects (font (size 1.27 1.27)) (hide yes)))
  (property "Field5" "" (at 115.57 43.18 90) (effects (font (size 1.27 1.27)) (hide yes)))
  (pin "2")
  (pin "1"))
 (symbol
  (lib_id "Device:C")
  (at 140.97 43.18 0)
  (mirror x)
  (unit 1)
  (exclude_from_sim no)
  (in_bom yes)
  (on_board yes)
  (dnp no)
  (property "Reference" "C46" (at 141.224 40.894 0) (effects (font (size 1.27 1.27)) (justify left)))
  (property "Value" "100nF/50V(10%)" (at 140.97 37.338 90) (effects (font (size 1.27 1.27)) (justify right)))
  (property "Footprint" "Capacitor_SMD:C_0402_1005Metric" (at 141.9352 39.37 0) (effects (font (size 1.27 1.27)) (hide yes)))
  (property "Datasheet" "~" (at 140.97 43.18 0) (effects (font (size 1.27 1.27)) (hide yes)))
  (property "Description" "Unpolarized capacitor" (at 140.97 43.18 0) (effects (font (size 1.27 1.27)) (hide yes)))
  (pin "2")
  (pin "1"))
 (symbol
  (lib_id "LCMXO2-640HC-5SG48I:LCMXO2-640HC-5SG48I")
  (at 35.56 62.23 0)
  (unit 1)
  (exclude_from_sim no)
  (in_bom yes)
  (on_board yes)
  (dnp no)
  (property "Reference" "U10" (at 76.962 53.848 0) (effects (font (size 1.27 1.27)) (justify left)))
  (property "Value" "LCMXO2-640HC-5SG48I" (at 76.962 56.388 0) (effects (font (size 1.27 1.27)) (justify left)))
  (property "Footprint" "LCMXO2-640HC-5SG48I:QFN50P700X700X100-49N-D" (at 77.47 144.45 0) (effects (font (size 1.27 1.27)) (justify left top) (hide yes)))
  (property "Datasheet" "https://www.latticesemi.com/Products/FPGAandCPLD/MachXO2" (at 77.47 244.45 0) (effects (font (size 1.27 1.27)) (justify left top) (hide yes)))
  (property "Description" "MachXO2 Field Programmable Gate Array (FPGA) IC 48-VFQFN Exposed Pad" (at 35.56 62.23 0) (effects (font (size 1.27 1.27)) (hide yes)))
  (property "Height" "1" (at 77.47 444.45 0) (effects (font (size 1.27 1.27)) (justify left top) (hide yes)))
  (property "Mouser Part Number" "842-MXO2640HC5SG48I" (at 77.47 544.45 0) (effects (font (size 1.27 1.27)) (justify left top) (hide yes)))
  (property "Mouser Price/Stock" "https://www.mouser.co.uk/ProductDetail/Lattice/LCMXO2-640HC-5SG48I/?qs=Slt%252B5btlScTkKJACl%252Be5Uw%3D%3D" (at 77.47 644.45 0) (effects (font (size 1.27 1.27)) (justify left top) (hide yes)))
  (property "Manufacturer_Name" "Lattice Semiconductor" (at 77.47 744.45 0) (effects (font (size 1.27 1.27)) (justify left top) (hide yes)))
  (property "Manufacturer_Part_Number" "LCMXO2-640HC-5SG48I" (at 77.47 844.45 0) (effects (font (size 1.27 1.27)) (justify left top) (hide yes)))
  (pin "6")
  (pin "2")
  (pin "3")
  (pin "8")
  (pin "14")
  (pin "1")
  (pin "4")
  (pin "5")
  (pin "9")
  (pin "11")
  (pin "10")
  (pin "12")
  (pin "7")
  (pin "49")
  (pin "13")
  (pin "48")
  (pin "47")
  (pin "15")
  (pin "44")
  (pin "24")
  (pin "36")
  (pin "32")
  (pin "42")
  (pin "45")
  (pin "34")
  (pin "17")
  (pin "29")
  (pin "33")
  (pin "30")
  (pin "43")
  (pin "46")
  (pin "41")
  (pin "21")
  (pin "40")
  (pin "22")
  (pin "20")
  (pin "39")
  (pin "18")
  (pin "16")
  (pin "19")
  (pin "23")
  (pin "38")
  (pin "37")
  (pin "35")
  (pin "31")
  (pin "28")
  (pin "27")
  (pin "26")
  (pin "25"))
 (symbol
  (lib_id "Device:C")
  (at 160.02 43.18 0)
  (mirror x)
  (unit 1)
  (exclude_from_sim no)
  (in_bom yes)
  (on_board yes)
  (dnp no)
  (property "Reference" "C36" (at 160.274 40.894 0) (effects (font (size 1.27 1.27)) (justify left)))
  (property "Value" "100nF/50V(10%)" (at 160.02 37.338 90) (effects (font (size 1.27 1.27)) (justify right)))
  (property "Footprint" "Capacitor_SMD:C_0402_1005Metric" (at 160.9852 39.37 0) (effects (font (size 1.27 1.27)) (hide yes)))
  (property "Datasheet" "~" (at 160.02 43.18 0) (effects (font (size 1.27 1.27)) (hide yes)))
  (property "Description" "Unpolarized capacitor" (at 160.02 43.18 0) (effects (font (size 1.27 1.27)) (hide yes)))
  (pin "2")
  (pin "1"))
 (symbol
  (lib_id "Device:R")
  (at 63.5 27.94 0)
  (unit 1)
  (exclude_from_sim no)
  (in_bom yes)
  (on_board yes)
  (dnp no)
  (property "Reference" "R54" (at 59.182 27.94 90) (effects (font (size 1.27 1.27))))
  (property "Value" "1k(10%)" (at 60.96 27.94 90) (effects (font (size 1.27 1.27))))
  (property "Footprint" "Resistor_SMD:R_0402_1005Metric" (at 61.722 27.94 90) (effects (font (size 1.27 1.27)) (hide yes)))
  (property "Datasheet" "~" (at 63.5 27.94 0) (effects (font (size 1.27 1.27)) (hide yes)))
  (property "Description" "Resistor" (at 63.5 27.94 0) (effects (font (size 1.27 1.27)) (hide yes)))
  (pin "1")
  (pin "2"))
 (symbol
  (lib_id "Device:C")
  (at 128.27 43.18 0)
  (mirror x)
  (unit 1)
  (exclude_from_sim no)
  (in_bom yes)
  (on_board yes)
  (dnp no)
  (property "Reference" "C42" (at 128.524 40.894 0) (effects (font (size 1.27 1.27)) (justify left)))
  (property "Value" "100nF/50V(10%)" (at 128.27 37.338 90) (effects (font (size 1.27 1.27)) (justify right)))
  (property "Footprint" "Capacitor_SMD:C_0402_1005Metric" (at 129.2352 39.37 0) (effects (font (size 1.27 1.27)) (hide yes)))
  (property "Datasheet" "~" (at 128.27 43.18 0) (effects (font (size 1.27 1.27)) (hide yes)))
  (property "Description" "Unpolarized capacitor" (at 128.27 43.18 0) (effects (font (size 1.27 1.27)) (hide yes)))
  (pin "2")
  (pin "1"))
 (symbol
  (lib_id "Device:C")
  (at 147.32 43.18 0)
  (mirror x)
  (unit 1)
  (exclude_from_sim no)
  (in_bom yes)
  (on_board yes)
  (dnp no)
  (property "Reference" "C41" (at 147.574 40.894 0) (effects (font (size 1.27 1.27)) (justify left)))
  (property "Value" "100nF/50V(10%)" (at 147.32 37.338 90) (effects (font (size 1.27 1.27)) (justify right)))
  (property "Footprint" "Capacitor_SMD:C_0402_1005Metric" (at 148.2852 39.37 0) (effects (font (size 1.27 1.27)) (hide yes)))
  (property "Datasheet" "~" (at 147.32 43.18 0) (effects (font (size 1.27 1.27)) (hide yes)))
  (property "Description" "Unpolarized capacitor" (at 147.32 43.18 0) (effects (font (size 1.27 1.27)) (hide yes)))
  (pin "2")
  (pin "1"))
 (symbol
  (lib_id "Connector_Generic:Conn_02x05_Odd_Even")
  (at 118.11 71.12 0)
  (unit 1)
  (exclude_from_sim no)
  (in_bom yes)
  (on_board yes)
  (dnp no)
  (property "Reference" "J11" (at 119.38 60.706 0) (effects (font (size 1.27 1.27))))
  (property "Value" "IDC_02x05" (at 119.38 62.738 0) (effects (font (size 1.27 1.27))))
  (property "Footprint" "Connector_IDC:IDC-Header_2x05_P2.54mm_Vertical" (at 118.11 71.12 0) (effects (font (size 1.27 1.27)) (hide yes)))
  (property "Datasheet" "~" (at 118.11 71.12 0) (effects (font (size 1.27 1.27)) (hide yes)))
  (property "Description" "Generic connector, double row, 02x05, odd/even pin numbering scheme (row 1 odd numbers, row 2 even numbers), script generated (kicad-library-utils/schlib/autogen/connector/)" (at 118.11 71.12 0) (effects (font (size 1.27 1.27)) (hide yes)))
  (pin "5")
  (pin "10")
  (pin "1")
  (pin "6")
  (pin "7")
  (pin "3")
  (pin "9")
  (pin "4")
  (pin "8")
  (pin "2"))
 (symbol
  (lib_id "Device:C")
  (at 121.92 43.18 0)
  (mirror x)
  (unit 1)
  (exclude_from_sim no)
  (in_bom yes)
  (on_board yes)
  (dnp no)
  (property "Reference" "C38" (at 122.174 40.894 0) (effects (font (size 1.27 1.27)) (justify left)))
  (property "Value" "100nF/50V(10%)" (at 121.92 37.338 90) (effects (font (size 1.27 1.27)) (justify right)))
  (property "Footprint" "Capacitor_SMD:C_0402_1005Metric" (at 122.8852 39.37 0) (effects (font (size 1.27 1.27)) (hide yes)))
  (property "Datasheet" "~" (at 121.92 43.18 0) (effects (font (size 1.27 1.27)) (hide yes)))
  (property "Description" "Unpolarized capacitor" (at 121.92 43.18 0) (effects (font (size 1.27 1.27)) (hide yes)))
  (pin "2")
  (pin "1")))
